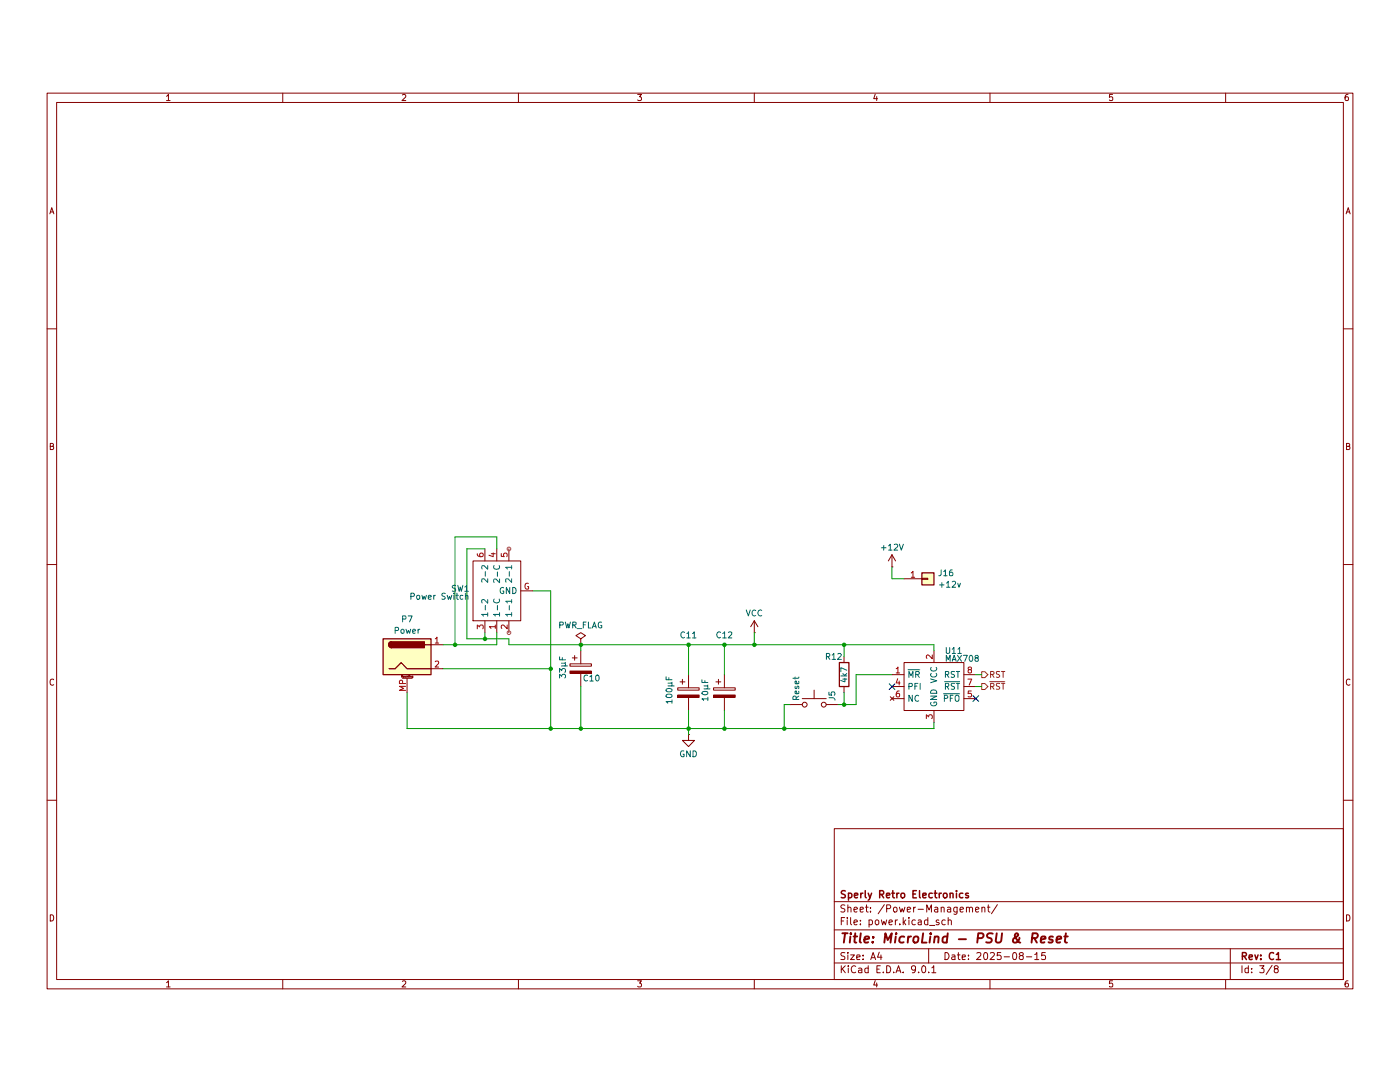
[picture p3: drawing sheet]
(kicad_sch
 (version 20250114)
 (generator "eeschema")
 (generator_version "9.0")
 (paper "A4")
 (title_block
  (title "MicroLind - PSU & Reset")
  (date "2025-08-15")
  (rev "C1")
  (company "Sperly Retro Electronics"))
 (lib_symbols
  (symbol "Connector:Barrel_Jack_MountingPin"
   (pin_names (hide yes)) (exclude_from_sim no) (in_bom yes) (on_board yes)
   (property "Reference" "J" (at 0 5.334 0) (effects (font (size 1.27 1.27))))
   (property "Value" "Barrel_Jack_MountingPin" (at 1.27 -6.35 0) (effects (font (size 1.27 1.27)) (justify left)))
   (property "Footprint" "" (at 1.27 -1.016 0) (effects (font (size 1.27 1.27)) (hide yes)))
   (property "Datasheet" "~" (at 1.27 -1.016 0) (effects (font (size 1.27 1.27)) (hide yes)))
   (property "Description" "DC Barrel Jack with a mounting pin" (at 0 0 0) (effects (font (size 1.27 1.27)) (hide yes)))
   (symbol "Barrel_Jack_MountingPin_0_1"
    (rectangle (start -5.08 3.81) (end 5.08 -3.81) (stroke (width 0.254) (type solid)) (fill (type background)))
    (polyline (pts (xy -3.81 -2.54) (xy -2.54 -2.54) (xy -1.27 -1.27) (xy 0 -2.54) (xy 2.54 -2.54) (xy 5.08 -2.54)) (stroke (width 0.254) (type solid)) (fill (type none)))
    (arc (start -3.302 1.905) (mid -3.937 2.54) (end -3.302 3.175) (stroke (width 0.254) (type solid)) (fill (type none)))
    (arc (start -3.302 1.905) (mid -3.937 2.54) (end -3.302 3.175) (stroke (width 0.254) (type solid)) (fill (type outline)))
    (rectangle (start 3.683 3.175) (end -3.302 1.905) (stroke (width 0.254) (type solid)) (fill (type outline)))
    (polyline (pts (xy 5.08 2.54) (xy 3.81 2.54)) (stroke (width 0.254) (type solid)) (fill (type none))))
   (symbol "Barrel_Jack_MountingPin_1_1"
    (polyline (pts (xy -1.016 -4.572) (xy 1.016 -4.572)) (stroke (width 0.1524) (type solid)) (fill (type none)))
    (text "Mounting" (at 0 -4.191 0) (effects (font (size 0.381 0.381))))
    (pin passive line (at 0 -7.62 90) (length 3.048) (name "MountPin" (effects (font (size 1.27 1.27)))) (number "MP" (effects (font (size 1.27 1.27)))))
    (pin passive line (at 7.62 2.54 180) (length 2.54) (name "~" (effects (font (size 1.27 1.27)))) (number "1" (effects (font (size 1.27 1.27)))))
    (pin passive line (at 7.62 -2.54 180) (length 2.54) (name "~" (effects (font (size 1.27 1.27)))) (number "2" (effects (font (size 1.27 1.27))))))
   (embedded_fonts no))
  (symbol "Connector_Generic:Conn_01x01"
   (pin_names
    (offset 1.016) (hide yes)) (exclude_from_sim no) (in_bom yes) (on_board yes)
   (property "Reference" "J" (at 0 2.54 0) (effects (font (size 1.27 1.27))))
   (property "Value" "Conn_01x01" (at 0 -2.54 0) (effects (font (size 1.27 1.27))))
   (property "Footprint" "" (at 0 0 0) (effects (font (size 1.27 1.27)) (hide yes)))
   (property "Datasheet" "~" (at 0 0 0) (effects (font (size 1.27 1.27)) (hide yes)))
   (property "Description" "Generic connector, single row, 01x01, script generated (kicad-library-utils/schlib/autogen/connector/)" (at 0 0 0) (effects (font (size 1.27 1.27)) (hide yes)))
   (symbol "Conn_01x01_1_1"
    (rectangle (start -1.27 1.27) (end 1.27 -1.27) (stroke (width 0.254) (type default)) (fill (type background)))
    (rectangle (start -1.27 0.127) (end 0 -0.127) (stroke (width 0.1524) (type default)) (fill (type none)))
    (pin passive line (at -5.08 0 0) (length 3.81) (name "Pin_1" (effects (font (size 1.27 1.27)))) (number "1" (effects (font (size 1.27 1.27))))))
   (embedded_fonts no))
  (symbol "Device:C_Polarized"
   (pin_numbers (hide yes))
   (pin_names
    (offset 0.254)) (exclude_from_sim no) (in_bom yes) (on_board yes)
   (property "Reference" "C" (at 0.635 2.54 0) (effects (font (size 1.27 1.27)) (justify left)))
   (property "Value" "C_Polarized" (at 0.635 -2.54 0) (effects (font (size 1.27 1.27)) (justify left)))
   (property "Footprint" "" (at 0.9652 -3.81 0) (effects (font (size 1.27 1.27)) (hide yes)))
   (property "Datasheet" "~" (at 0 0 0) (effects (font (size 1.27 1.27)) (hide yes)))
   (property "Description" "Polarized capacitor" (at 0 0 0) (effects (font (size 1.27 1.27)) (hide yes)))
   (symbol "C_Polarized_0_1"
    (rectangle (start -2.286 0.508) (end 2.286 1.016) (stroke (width 0) (type default)) (fill (type none)))
    (polyline (pts (xy -1.778 2.286) (xy -0.762 2.286)) (stroke (width 0) (type default)) (fill (type none)))
    (polyline (pts (xy -1.27 2.794) (xy -1.27 1.778)) (stroke (width 0) (type default)) (fill (type none)))
    (rectangle (start 2.286 -0.508) (end -2.286 -1.016) (stroke (width 0) (type default)) (fill (type outline))))
   (symbol "C_Polarized_1_1"
    (pin passive line (at 0 3.81 270) (length 2.794) (name "~" (effects (font (size 1.27 1.27)))) (number "1" (effects (font (size 1.27 1.27)))))
    (pin passive line (at 0 -3.81 90) (length 2.794) (name "~" (effects (font (size 1.27 1.27)))) (number "2" (effects (font (size 1.27 1.27))))))
   (embedded_fonts no))
  (symbol "Device:R"
   (pin_numbers (hide yes))
   (pin_names
    (offset 0)) (exclude_from_sim no) (in_bom yes) (on_board yes)
   (property "Reference" "R" (at 2.032 0 90) (effects (font (size 1.27 1.27))))
   (property "Value" "R" (at 0 0 90) (effects (font (size 1.27 1.27))))
   (property "Footprint" "" (at -1.778 0 90) (effects (font (size 1.27 1.27)) (hide yes)))
   (property "Datasheet" "~" (at 0 0 0) (effects (font (size 1.27 1.27)) (hide yes)))
   (property "Description" "Resistor" (at 0 0 0) (effects (font (size 1.27 1.27)) (hide yes)))
   (symbol "R_0_1"
    (rectangle (start -1.016 -2.54) (end 1.016 2.54) (stroke (width 0.254) (type default)) (fill (type none))))
   (symbol "R_1_1"
    (pin passive line (at 0 3.81 270) (length 1.27) (name "~" (effects (font (size 1.27 1.27)))) (number "1" (effects (font (size 1.27 1.27)))))
    (pin passive line (at 0 -3.81 90) (length 1.27) (name "~" (effects (font (size 1.27 1.27)))) (number "2" (effects (font (size 1.27 1.27))))))
   (embedded_fonts no))
  (symbol "Switch:SW_Push"
   (pin_numbers (hide yes))
   (pin_names
    (offset 1.016) (hide yes)) (exclude_from_sim no) (in_bom yes) (on_board yes)
   (property "Reference" "SW" (at 1.27 2.54 0) (effects (font (size 1.27 1.27)) (justify left)))
   (property "Value" "SW_Push" (at 0 -1.524 0) (effects (font (size 1.27 1.27))))
   (property "Footprint" "" (at 0 5.08 0) (effects (font (size 1.27 1.27)) (hide yes)))
   (property "Datasheet" "~" (at 0 5.08 0) (effects (font (size 1.27 1.27)) (hide yes)))
   (property "Description" "Push button switch, generic, two pins" (at 0 0 0) (effects (font (size 1.27 1.27)) (hide yes)))
   (symbol "SW_Push_0_1"
    (circle (center -2.032 0) (radius 0.508) (stroke (width 0) (type default)) (fill (type none)))
    (polyline (pts (xy 0 1.27) (xy 0 3.048)) (stroke (width 0) (type default)) (fill (type none)))
    (circle (center 2.032 0) (radius 0.508) (stroke (width 0) (type default)) (fill (type none)))
    (polyline (pts (xy 2.54 1.27) (xy -2.54 1.27)) (stroke (width 0) (type default)) (fill (type none)))
    (pin passive line (at -5.08 0 0) (length 2.54) (name "1" (effects (font (size 1.27 1.27)))) (number "1" (effects (font (size 1.27 1.27)))))
    (pin passive line (at 5.08 0 180) (length 2.54) (name "2" (effects (font (size 1.27 1.27)))) (number "2" (effects (font (size 1.27 1.27))))))
   (embedded_fonts no))
  (symbol "motherboard:CMD-Switch" (exclude_from_sim no) (in_bom yes) (on_board yes)
   (property "Reference" "SW" (at 0 11.938 0) (effects (font (size 1.27 1.27))))
   (property "Value" "" (at 0 0 0) (effects (font (size 1.27 1.27))))
   (property "Footprint" "" (at 0 0 0) (effects (font (size 1.27 1.27)) (hide yes)))
   (property "Datasheet" "" (at 0 0 0) (effects (font (size 1.27 1.27)) (hide yes)))
   (property "Description" "" (at 0 0 0) (effects (font (size 1.27 1.27)) (hide yes)))
   (symbol "CMD-Switch_0_1"
    (polyline (pts (xy -6.35 10.16) (xy -6.35 0) (xy 6.35 0) (xy 6.35 10.16) (xy -6.35 10.16)) (stroke (width 0) (type default)) (fill (type none))))
   (symbol "CMD-Switch_1_1"
    (pin output line (at -8.89 7.62 0) (length 2.54) (name "1-2" (effects (font (size 1.27 1.27)))) (number "3" (effects (font (size 1.27 1.27)))))
    (pin input line (at -8.89 5.08 0) (length 2.54) (name "1-C" (effects (font (size 1.27 1.27)))) (number "1" (effects (font (size 1.27 1.27)))))
    (pin output line (at -8.89 2.54 0) (length 2.54) (name "1-1" (effects (font (size 1.27 1.27)))) (number "2" (effects (font (size 1.27 1.27)))))
    (pin output line (at 0 -2.54 90) (length 2.54) (name "GND" (effects (font (size 1.27 1.27)))) (number "G" (effects (font (size 1.27 1.27)))))
    (pin output line (at 8.89 7.62 180) (length 2.54) (name "2-2" (effects (font (size 1.27 1.27)))) (number "6" (effects (font (size 1.27 1.27)))))
    (pin input line (at 8.89 5.08 180) (length 2.54) (name "2-C" (effects (font (size 1.27 1.27)))) (number "4" (effects (font (size 1.27 1.27)))))
    (pin output line (at 8.89 2.54 180) (length 2.54) (name "2-1" (effects (font (size 1.27 1.27)))) (number "5" (effects (font (size 1.27 1.27))))))
   (embedded_fonts no))
  (symbol "motherboard:MAX708" (exclude_from_sim no) (in_bom yes) (on_board yes)
   (property "Reference" "U" (at 0 0 0) (effects (font (size 1.27 1.27))))
   (property "Value" "" (at 0 0 0) (effects (font (size 1.27 1.27))))
   (property "Footprint" "" (at 0 0 0) (effects (font (size 1.27 1.27)) (hide yes)))
   (property "Datasheet" "" (at 0 0 0) (effects (font (size 1.27 1.27)) (hide yes)))
   (property "Description" "" (at 0 0 0) (effects (font (size 1.27 1.27)) (hide yes)))
   (symbol "MAX708_0_1"
    (rectangle (start -1.27 -1.27) (end 11.43 -11.43) (stroke (width 0) (type default)) (fill (type none))))
   (symbol "MAX708_1_1"
    (pin input line (at -3.81 -3.81 0) (length 2.54) (name "~{MR}" (effects (font (size 1.27 1.27)))) (number "1" (effects (font (size 1.27 1.27)))))
    (pin input line (at -3.81 -6.35 0) (length 2.54) (name "PFI" (effects (font (size 1.27 1.27)))) (number "4" (effects (font (size 1.27 1.27)))))
    (pin no_connect line (at -3.81 -8.89 0) (length 2.54) (name "NC" (effects (font (size 1.27 1.27)))) (number "6" (effects (font (size 1.27 1.27)))))
    (pin power_in line (at 5.08 1.27 270) (length 2.54) (name "VCC" (effects (font (size 1.27 1.27)))) (number "2" (effects (font (size 1.27 1.27)))))
    (pin power_in line (at 5.08 -13.97 90) (length 2.54) (name "GND" (effects (font (size 1.27 1.27)))) (number "3" (effects (font (size 1.27 1.27)))))
    (pin output line (at 13.97 -3.81 180) (length 2.54) (name "RST" (effects (font (size 1.27 1.27)))) (number "8" (effects (font (size 1.27 1.27)))))
    (pin output line (at 13.97 -6.35 180) (length 2.54) (name "~{RST}" (effects (font (size 1.27 1.27)))) (number "7" (effects (font (size 1.27 1.27)))))
    (pin output line (at 13.97 -8.89 180) (length 2.54) (name "~{PFO}" (effects (font (size 1.27 1.27)))) (number "5" (effects (font (size 1.27 1.27))))))
   (embedded_fonts no))
  (symbol "power:+12V"
   (power)
   (pin_numbers (hide yes))
   (pin_names
    (offset 0) (hide yes)) (exclude_from_sim no) (in_bom yes) (on_board yes)
   (property "Reference" "#PWR" (at 0 -3.81 0) (effects (font (size 1.27 1.27)) (hide yes)))
   (property "Value" "+12V" (at 0 3.556 0) (effects (font (size 1.27 1.27))))
   (property "Footprint" "" (at 0 0 0) (effects (font (size 1.27 1.27)) (hide yes)))
   (property "Datasheet" "" (at 0 0 0) (effects (font (size 1.27 1.27)) (hide yes)))
   (property "Description" "Power symbol creates a global label with name \"+12V\"" (at 0 0 0) (effects (font (size 1.27 1.27)) (hide yes)))
   (symbol "+12V_0_1"
    (polyline (pts (xy -0.762 1.27) (xy 0 2.54)) (stroke (width 0) (type default)) (fill (type none)))
    (polyline (pts (xy 0 2.54) (xy 0.762 1.27)) (stroke (width 0) (type default)) (fill (type none)))
    (polyline (pts (xy 0 0) (xy 0 2.54)) (stroke (width 0) (type default)) (fill (type none))))
   (symbol "+12V_1_1"
    (pin power_in line (at 0 0 90) (length 0) (name "~" (effects (font (size 1.27 1.27)))) (number "1" (effects (font (size 1.27 1.27))))))
   (embedded_fonts no))
  (symbol "power:GND"
   (power)
   (pin_numbers (hide yes))
   (pin_names
    (offset 0) (hide yes)) (exclude_from_sim no) (in_bom yes) (on_board yes)
   (property "Reference" "#PWR" (at 0 -6.35 0) (effects (font (size 1.27 1.27)) (hide yes)))
   (property "Value" "GND" (at 0 -3.81 0) (effects (font (size 1.27 1.27))))
   (property "Footprint" "" (at 0 0 0) (effects (font (size 1.27 1.27)) (hide yes)))
   (property "Datasheet" "" (at 0 0 0) (effects (font (size 1.27 1.27)) (hide yes)))
   (property "Description" "Power symbol creates a global label with name \"GND\" , ground" (at 0 0 0) (effects (font (size 1.27 1.27)) (hide yes)))
   (symbol "GND_0_1"
    (polyline (pts (xy 0 0) (xy 0 -1.27) (xy 1.27 -1.27) (xy 0 -2.54) (xy -1.27 -1.27) (xy 0 -1.27)) (stroke (width 0) (type default)) (fill (type none))))
   (symbol "GND_1_1"
    (pin power_in line (at 0 0 270) (length 0) (name "~" (effects (font (size 1.27 1.27)))) (number "1" (effects (font (size 1.27 1.27))))))
   (embedded_fonts no))
  (symbol "power:PWR_FLAG"
   (power)
   (pin_numbers (hide yes))
   (pin_names
    (offset 0) (hide yes)) (exclude_from_sim no) (in_bom yes) (on_board yes)
   (property "Reference" "#FLG" (at 0 1.905 0) (effects (font (size 1.27 1.27)) (hide yes)))
   (property "Value" "PWR_FLAG" (at 0 3.81 0) (effects (font (size 1.27 1.27))))
   (property "Footprint" "" (at 0 0 0) (effects (font (size 1.27 1.27)) (hide yes)))
   (property "Datasheet" "~" (at 0 0 0) (effects (font (size 1.27 1.27)) (hide yes)))
   (property "Description" "Special symbol for telling ERC where power comes from" (at 0 0 0) (effects (font (size 1.27 1.27)) (hide yes)))
   (symbol "PWR_FLAG_0_0"
    (pin power_out line (at 0 0 90) (length 0) (name "~" (effects (font (size 1.27 1.27)))) (number "1" (effects (font (size 1.27 1.27))))))
   (symbol "PWR_FLAG_0_1"
    (polyline (pts (xy 0 0) (xy 0 1.27) (xy -1.016 1.905) (xy 0 2.54) (xy 1.016 1.905) (xy 0 1.27)) (stroke (width 0) (type default)) (fill (type none))))
   (embedded_fonts no))
  (symbol "power:VCC"
   (power)
   (pin_numbers (hide yes))
   (pin_names
    (offset 0) (hide yes)) (exclude_from_sim no) (in_bom yes) (on_board yes)
   (property "Reference" "#PWR" (at 0 -3.81 0) (effects (font (size 1.27 1.27)) (hide yes)))
   (property "Value" "VCC" (at 0 3.556 0) (effects (font (size 1.27 1.27))))
   (property "Footprint" "" (at 0 0 0) (effects (font (size 1.27 1.27)) (hide yes)))
   (property "Datasheet" "" (at 0 0 0) (effects (font (size 1.27 1.27)) (hide yes)))
   (property "Description" "Power symbol creates a global label with name \"VCC\"" (at 0 0 0) (effects (font (size 1.27 1.27)) (hide yes)))
   (symbol "VCC_0_1"
    (polyline (pts (xy -0.762 1.27) (xy 0 2.54)) (stroke (width 0) (type default)) (fill (type none)))
    (polyline (pts (xy 0 2.54) (xy 0.762 1.27)) (stroke (width 0) (type default)) (fill (type none)))
    (polyline (pts (xy 0 0) (xy 0 2.54)) (stroke (width 0) (type default)) (fill (type none))))
   (symbol "VCC_1_1"
    (pin power_in line (at 0 0 90) (length 0) (name "~" (effects (font (size 1.27 1.27)))) (number "1" (effects (font (size 1.27 1.27))))))
   (embedded_fonts no)))
 (text "~"
  (exclude_from_sim no)
  (at 160.02 144.78 0)
  (effects (font (size 1.27 1.27))))
 (junction
  (at 179.07 127)
  (diameter 0)
  (color 0 0 0 0))
 (junction
  (at 179.07 139.7)
  (diameter 0)
  (color 0 0 0 0))
 (junction
  (at 116.84 132.08)
  (diameter 0)
  (color 0 0 0 0))
 (junction
  (at 123.19 144.78)
  (diameter 0)
  (color 0 0 0 0))
 (junction
  (at 160.02 127)
  (diameter 0)
  (color 0 0 0 0))
 (junction
  (at 153.67 144.78)
  (diameter 0)
  (color 0 0 0 0))
 (junction
  (at 146.05 144.78)
  (diameter 0)
  (color 0 0 0 0))
 (junction
  (at 166.37 144.78)
  (diameter 0)
  (color 0 0 0 0))
 (junction
  (at 146.05 127)
  (diameter 0)
  (color 0 0 0 0))
 (junction
  (at 96.52 127)
  (diameter 0)
  (color 0 0 0 0))
 (junction
  (at 153.67 127)
  (diameter 0)
  (color 0 0 0 0))
 (junction
  (at 116.84 144.78)
  (diameter 0)
  (color 0 0 0 0))
 (junction
  (at 102.87 125.73)
  (diameter 0)
  (color 0 0 0 0))
 (junction
  (at 123.19 127)
  (diameter 0)
  (color 0 0 0 0))
 (no_connect
  (at 189.23 135.89))
 (no_connect
  (at 207.01 138.43))
 (wire
  (pts (xy 102.87 125.73) (xy 102.87 124.46))
  (stroke (width 0) (type default)))
 (wire
  (pts (xy 96.52 127) (xy 105.41 127))
  (stroke (width 0) (type default)))
 (wire
  (pts (xy 198.12 127) (xy 198.12 128.27))
  (stroke (width 0) (type default)))
 (wire
  (pts (xy 96.52 104.14) (xy 105.41 104.14))
  (stroke (width 0) (type default)))
 (wire
  (pts (xy 99.06 125.73) (xy 99.06 106.68))
  (stroke (width 0) (type default)))
 (wire
  (pts (xy 160.02 127) (xy 179.07 127))
  (stroke (width 0) (type default)))
 (wire
  (pts (xy 105.41 124.46) (xy 105.41 127))
  (stroke (width 0) (type default)))
 (wire
  (pts (xy 86.36 137.16) (xy 86.36 144.78))
  (stroke (width 0) (type default)))
 (wire
  (pts (xy 102.87 125.73) (xy 99.06 125.73))
  (stroke (width 0) (type default)))
 (wire
  (pts (xy 198.12 143.51) (xy 198.12 144.78))
  (stroke (width 0) (type default)))
 (wire
  (pts (xy 153.67 127) (xy 160.02 127))
  (stroke (width 0) (type default)))
 (wire
  (pts (xy 179.07 139.7) (xy 181.61 139.7))
  (stroke (width 0) (type default)))
 (wire
  (pts (xy 107.95 127) (xy 123.19 127))
  (stroke (width 0) (type default)))
 (wire
  (pts (xy 123.19 127) (xy 146.05 127))
  (stroke (width 0) (type default)))
 (wire
  (pts (xy 181.61 139.7) (xy 181.61 133.35))
  (stroke (width 0) (type default)))
 (wire
  (pts (xy 179.07 127) (xy 198.12 127))
  (stroke (width 0) (type default)))
 (wire
  (pts (xy 105.41 104.14) (xy 105.41 106.68))
  (stroke (width 0) (type default)))
 (wire
  (pts (xy 153.67 127) (xy 153.67 133.35))
  (stroke (width 0) (type default)))
 (wire
  (pts (xy 107.95 127) (xy 107.95 125.73))
  (stroke (width 0) (type default)))
 (wire
  (pts (xy 181.61 133.35) (xy 189.23 133.35))
  (stroke (width 0) (type default)))
 (wire
  (pts (xy 146.05 144.78) (xy 146.05 146.05))
  (stroke (width 0) (type default)))
 (wire
  (pts (xy 113.03 115.57) (xy 116.84 115.57))
  (stroke (width 0) (type default)))
 (wire
  (pts (xy 116.84 144.78) (xy 123.19 144.78))
  (stroke (width 0) (type default)))
 (wire
  (pts (xy 179.07 127) (xy 179.07 129.54))
  (stroke (width 0) (type default)))
 (wire
  (pts (xy 179.07 137.16) (xy 179.07 139.7))
  (stroke (width 0) (type default)))
 (wire
  (pts (xy 166.37 139.7) (xy 167.64 139.7))
  (stroke (width 0) (type default)))
 (wire
  (pts (xy 86.36 144.78) (xy 116.84 144.78))
  (stroke (width 0) (type default)))
 (wire
  (pts (xy 93.98 132.08) (xy 116.84 132.08))
  (stroke (width 0) (type default)))
 (wire
  (pts (xy 207.01 135.89) (xy 208.28 135.89))
  (stroke (width 0) (type default)))
 (wire
  (pts (xy 153.67 144.78) (xy 166.37 144.78))
  (stroke (width 0) (type default)))
 (wire
  (pts (xy 93.98 127) (xy 96.52 127))
  (stroke (width 0) (type default)))
 (wire
  (pts (xy 177.8 139.7) (xy 179.07 139.7))
  (stroke (width 0) (type default)))
 (wire
  (pts (xy 166.37 144.78) (xy 198.12 144.78))
  (stroke (width 0) (type default)))
 (wire
  (pts (xy 146.05 133.35) (xy 146.05 127))
  (stroke (width 0) (type default)))
 (wire
  (pts (xy 166.37 139.7) (xy 166.37 144.78))
  (stroke (width 0) (type default)))
 (wire
  (pts (xy 123.19 144.78) (xy 146.05 144.78))
  (stroke (width 0) (type default)))
 (wire
  (pts (xy 153.67 140.97) (xy 153.67 144.78))
  (stroke (width 0) (type default)))
 (wire
  (pts (xy 116.84 132.08) (xy 116.84 144.78))
  (stroke (width 0) (type default)))
 (wire
  (pts (xy 123.19 135.89) (xy 123.19 144.78))
  (stroke (width 0) (type default)))
 (wire
  (pts (xy 107.95 125.73) (xy 102.87 125.73))
  (stroke (width 0) (type default)))
 (wire
  (pts (xy 146.05 140.97) (xy 146.05 144.78))
  (stroke (width 0) (type default)))
 (wire
  (pts (xy 99.06 106.68) (xy 102.87 106.68))
  (stroke (width 0) (type default)))
 (wire
  (pts (xy 160.02 127) (xy 160.02 124.46))
  (stroke (width 0) (type default)))
 (wire
  (pts (xy 96.52 127) (xy 96.52 104.14))
  (stroke (width 0) (type default)))
 (wire
  (pts (xy 123.19 127) (xy 123.19 128.27))
  (stroke (width 0) (type default)))
 (wire
  (pts (xy 191.77 113.03) (xy 189.23 113.03))
  (stroke (width 0) (type default)))
 (wire
  (pts (xy 207.01 133.35) (xy 208.28 133.35))
  (stroke (width 0) (type default)))
 (wire
  (pts (xy 146.05 127) (xy 153.67 127))
  (stroke (width 0) (type default)))
 (wire
  (pts (xy 116.84 115.57) (xy 116.84 132.08))
  (stroke (width 0) (type default)))
 (wire
  (pts (xy 146.05 144.78) (xy 153.67 144.78))
  (stroke (width 0) (type default)))
 (wire
  (pts (xy 189.23 113.03) (xy 189.23 110.49))
  (stroke (width 0) (type default)))
 (hierarchical_label "~{RST}"
  (shape output)
  (at 208.28 135.89 0)
  (effects (font (size 1.27 1.27)) (justify left)))
 (hierarchical_label "RST"
  (shape output)
  (at 208.28 133.35 0)
  (effects (font (size 1.27 1.27)) (justify left)))
 (symbol
  (lib_id "power:VCC")
  (at 160.02 124.46 0)
  (unit 1)
  (exclude_from_sim no)
  (in_bom yes)
  (on_board yes)
  (dnp no)
  (fields_autoplaced yes)
  (property "Reference" "#PWR027" (at 160.02 128.27 0) (effects (font (size 1.27 1.27)) (hide yes)))
  (property "Value" "VCC" (at 160.02 120.3269 0) (effects (font (size 1.27 1.27))))
  (property "Footprint" "" (at 160.02 124.46 0) (effects (font (size 1.27 1.27)) (hide yes)))
  (property "Datasheet" "" (at 160.02 124.46 0) (effects (font (size 1.27 1.27)) (hide yes)))
  (property "Description" "Power symbol creates a global label with name \"VCC\"" (at 160.02 124.46 0) (effects (font (size 1.27 1.27)) (hide yes)))
  (pin "1"))
 (symbol
  (lib_id "Connector_Generic:Conn_01x01")
  (at 196.85 113.03 0)
  (unit 1)
  (exclude_from_sim no)
  (in_bom yes)
  (on_board yes)
  (dnp no)
  (fields_autoplaced yes)
  (property "Reference" "J16" (at 198.882 111.8178 0) (effects (font (size 1.27 1.27)) (justify left)))
  (property "Value" "+12v" (at 198.882 114.2421 0) (effects (font (size 1.27 1.27)) (justify left)))
  (property "Footprint" "Connector_PinHeader_2.54mm:PinHeader_1x01_P2.54mm_Vertical" (at 196.85 113.03 0) (effects (font (size 1.27 1.27)) (hide yes)))
  (property "Datasheet" "~" (at 196.85 113.03 0) (effects (font (size 1.27 1.27)) (hide yes)))
  (property "Description" "Generic connector, single row, 01x01, script generated (kicad-library-utils/schlib/autogen/connector/)" (at 196.85 113.03 0) (effects (font (size 1.27 1.27)) (hide yes)))
  (pin "1"))
 (symbol
  (lib_id "Switch:SW_Push")
  (at 172.72 139.7 0)
  (unit 1)
  (exclude_from_sim no)
  (in_bom yes)
  (on_board yes)
  (dnp no)
  (property "Reference" "J5" (at 176.53 136.652 90) (effects (font (size 1.27 1.27)) (justify right)))
  (property "Value" "Reset" (at 168.91 133.604 90) (effects (font (size 1.27 1.27)) (justify right)))
  (property "Footprint" "Connector_PinHeader_2.54mm:PinHeader_1x02_P2.54mm_Vertical" (at 172.72 134.62 0) (effects (font (size 1.27 1.27)) (hide yes)))
  (property "Datasheet" "~" (at 172.72 134.62 0) (effects (font (size 1.27 1.27)) (hide yes)))
  (property "Description" "Push button switch, generic, two pins" (at 172.72 139.7 0) (effects (font (size 1.27 1.27)) (hide yes)))
  (pin "1")
  (pin "2"))
 (symbol
  (lib_id "Device:C_Polarized")
  (at 146.05 137.16 0)
  (unit 1)
  (exclude_from_sim no)
  (in_bom yes)
  (on_board yes)
  (dnp no)
  (property "Reference" "C11" (at 146.05 124.968 0) (effects (font (size 1.27 1.27))))
  (property "Value" "100µF" (at 141.986 136.652 90) (effects (font (size 1.27 1.27))))
  (property "Footprint" "Capacitor_THT:CP_Radial_D6.3mm_P2.50mm" (at 147.0152 140.97 0) (effects (font (size 1.27 1.27)) (hide yes)))
  (property "Datasheet" "~" (at 146.05 137.16 0) (effects (font (size 1.27 1.27)) (hide yes)))
  (property "Description" "Polarized capacitor" (at 146.05 137.16 0) (effects (font (size 1.27 1.27)) (hide yes)))
  (pin "2")
  (pin "1"))
 (symbol
  (lib_id "power:GND")
  (at 146.05 146.05 0)
  (unit 1)
  (exclude_from_sim no)
  (in_bom yes)
  (on_board yes)
  (dnp no)
  (fields_autoplaced yes)
  (property "Reference" "#PWR026" (at 146.05 152.4 0) (effects (font (size 1.27 1.27)) (hide yes)))
  (property "Value" "GND" (at 146.05 150.1831 0) (effects (font (size 1.27 1.27))))
  (property "Footprint" "" (at 146.05 146.05 0) (effects (font (size 1.27 1.27)) (hide yes)))
  (property "Datasheet" "" (at 146.05 146.05 0) (effects (font (size 1.27 1.27)) (hide yes)))
  (property "Description" "Power symbol creates a global label with name \"GND\" , ground" (at 146.05 146.05 0) (effects (font (size 1.27 1.27)) (hide yes)))
  (pin "1"))
 (symbol
  (lib_id "power:PWR_FLAG")
  (at 123.19 127 0)
  (unit 1)
  (exclude_from_sim no)
  (in_bom yes)
  (on_board yes)
  (dnp no)
  (fields_autoplaced yes)
  (property "Reference" "#FLG01" (at 123.19 125.095 0) (effects (font (size 1.27 1.27)) (hide yes)))
  (property "Value" "PWR_FLAG" (at 123.19 122.8669 0) (effects (font (size 1.27 1.27))))
  (property "Footprint" "" (at 123.19 127 0) (effects (font (size 1.27 1.27)) (hide yes)))
  (property "Datasheet" "~" (at 123.19 127 0) (effects (font (size 1.27 1.27)) (hide yes)))
  (property "Description" "Special symbol for telling ERC where power comes from" (at 123.19 127 0) (effects (font (size 1.27 1.27)) (hide yes)))
  (pin "1"))
 (symbol
  (lib_id "power:+12V")
  (at 189.23 110.49 0)
  (unit 1)
  (exclude_from_sim no)
  (in_bom yes)
  (on_board yes)
  (dnp no)
  (fields_autoplaced yes)
  (property "Reference" "#PWR0125" (at 189.23 114.3 0) (effects (font (size 1.27 1.27)) (hide yes)))
  (property "Value" "+12V" (at 189.23 106.3569 0) (effects (font (size 1.27 1.27))))
  (property "Footprint" "" (at 189.23 110.49 0) (effects (font (size 1.27 1.27)) (hide yes)))
  (property "Datasheet" "" (at 189.23 110.49 0) (effects (font (size 1.27 1.27)) (hide yes)))
  (property "Description" "Power symbol creates a global label with name \"+12V\"" (at 189.23 110.49 0) (effects (font (size 1.27 1.27)) (hide yes)))
  (pin "1"))
 (symbol
  (lib_id "Device:C_Polarized")
  (at 153.67 137.16 0)
  (unit 1)
  (exclude_from_sim no)
  (in_bom yes)
  (on_board yes)
  (dnp no)
  (property "Reference" "C12" (at 153.67 124.968 0) (effects (font (size 1.27 1.27))))
  (property "Value" "10µF" (at 149.606 136.652 90) (effects (font (size 1.27 1.27))))
  (property "Footprint" "Capacitor_THT:CP_Radial_D4.0mm_P2.00mm" (at 154.6352 140.97 0) (effects (font (size 1.27 1.27)) (hide yes)))
  (property "Datasheet" "~" (at 153.67 137.16 0) (effects (font (size 1.27 1.27)) (hide yes)))
  (property "Description" "Polarized capacitor" (at 153.67 137.16 0) (effects (font (size 1.27 1.27)) (hide yes)))
  (pin "2")
  (pin "1"))
 (symbol
  (lib_id "Device:C_Polarized")
  (at 123.19 132.08 0)
  (unit 1)
  (exclude_from_sim no)
  (in_bom yes)
  (on_board yes)
  (dnp no)
  (property "Reference" "C10" (at 125.476 134.112 0) (effects (font (size 1.27 1.27))))
  (property "Value" "33µF" (at 119.38 131.826 90) (effects (font (size 1.27 1.27))))
  (property "Footprint" "Capacitor_THT:CP_Radial_D6.3mm_P2.50mm" (at 124.1552 135.89 0) (effects (font (size 1.27 1.27)) (hide yes)))
  (property "Datasheet" "~" (at 123.19 132.08 0) (effects (font (size 1.27 1.27)) (hide yes)))
  (property "Description" "Polarized capacitor" (at 123.19 132.08 0) (effects (font (size 1.27 1.27)) (hide yes)))
  (pin "2")
  (pin "1"))
 (symbol
  (lib_id "motherboard:MAX708")
  (at 193.04 129.54 0)
  (unit 1)
  (exclude_from_sim no)
  (in_bom yes)
  (on_board yes)
  (dnp no)
  (fields_autoplaced yes)
  (property "Reference" "U11" (at 200.3141 128.2785 0) (effects (font (size 1.27 1.27)) (justify left)))
  (property "Value" "MAX708" (at 200.3141 129.9599 0) (effects (font (size 1.27 1.27)) (justify left)))
  (property "Footprint" "Package_DIP:DIP-8_W7.62mm_Socket" (at 193.04 129.54 0) (effects (font (size 1.27 1.27)) (hide yes)))
  (property "Datasheet" "" (at 193.04 129.54 0) (effects (font (size 1.27 1.27)) (hide yes)))
  (property "Description" "" (at 193.04 129.54 0) (effects (font (size 1.27 1.27)) (hide yes)))
  (pin "8")
  (pin "2")
  (pin "3")
  (pin "5")
  (pin "1")
  (pin "4")
  (pin "7")
  (pin "6"))
 (symbol
  (lib_id "Device:R")
  (at 179.07 133.35 0)
  (unit 1)
  (exclude_from_sim no)
  (in_bom yes)
  (on_board yes)
  (dnp no)
  (property "Reference" "R12" (at 178.816 129.54 0) (effects (font (size 1.27 1.27)) (justify right)))
  (property "Value" "4k7" (at 179.07 131.572 90) (effects (font (size 1.27 1.27)) (justify right)))
  (property "Footprint" "Resistor_THT:R_Axial_DIN0204_L3.6mm_D1.6mm_P7.62mm_Horizontal" (at 177.292 133.35 90) (effects (font (size 1.27 1.27)) (hide yes)))
  (property "Datasheet" "~" (at 179.07 133.35 0) (effects (font (size 1.27 1.27)) (hide yes)))
  (property "Description" "Resistor" (at 179.07 133.35 0) (effects (font (size 1.27 1.27)) (hide yes)))
  (pin "1")
  (pin "2"))
 (symbol
  (lib_id "motherboard:CMD-Switch")
  (at 110.49 115.57 90)
  (unit 1)
  (exclude_from_sim no)
  (in_bom yes)
  (on_board yes)
  (dnp no)
  (fields_autoplaced yes)
  (property "Reference" "SW1" (at 99.695 115.1008 90) (effects (font (size 1.27 1.27)) (justify left)))
  (property "Value" "Power Switch" (at 99.695 116.7822 90) (effects (font (size 1.27 1.27)) (justify left)))
  (property "Footprint" "kicad-lib:CMD-Switch" (at 110.49 115.57 0) (effects (font (size 1.27 1.27)) (hide yes)))
  (property "Datasheet" "" (at 110.49 115.57 0) (effects (font (size 1.27 1.27)) (hide yes)))
  (property "Description" "" (at 110.49 115.57 0) (effects (font (size 1.27 1.27)) (hide yes)))
  (pin "G")
  (pin "2")
  (pin "4")
  (pin "6")
  (pin "1")
  (pin "5")
  (pin "3"))
 (symbol
  (lib_id "Connector:Barrel_Jack_MountingPin")
  (at 86.36 129.54 0)
  (unit 1)
  (exclude_from_sim no)
  (in_bom yes)
  (on_board yes)
  (dnp no)
  (fields_autoplaced yes)
  (property "Reference" "P7" (at 86.36 121.5855 0) (effects (font (size 1.27 1.27))))
  (property "Value" "Power" (at 86.36 124.0098 0) (effects (font (size 1.27 1.27))))
  (property "Footprint" "Connector_BarrelJack:BarrelJack_CUI_PJ-063AH_Horizontal" (at 87.63 130.556 0) (effects (font (size 1.27 1.27)) (hide yes)))
  (property "Datasheet" "~" (at 87.63 130.556 0) (effects (font (size 1.27 1.27)) (hide yes)))
  (property "Description" "DC Barrel Jack with a mounting pin" (at 86.36 129.54 0) (effects (font (size 1.27 1.27)) (hide yes)))
  (pin "1")
  (pin "MP")
  (pin "2")))
